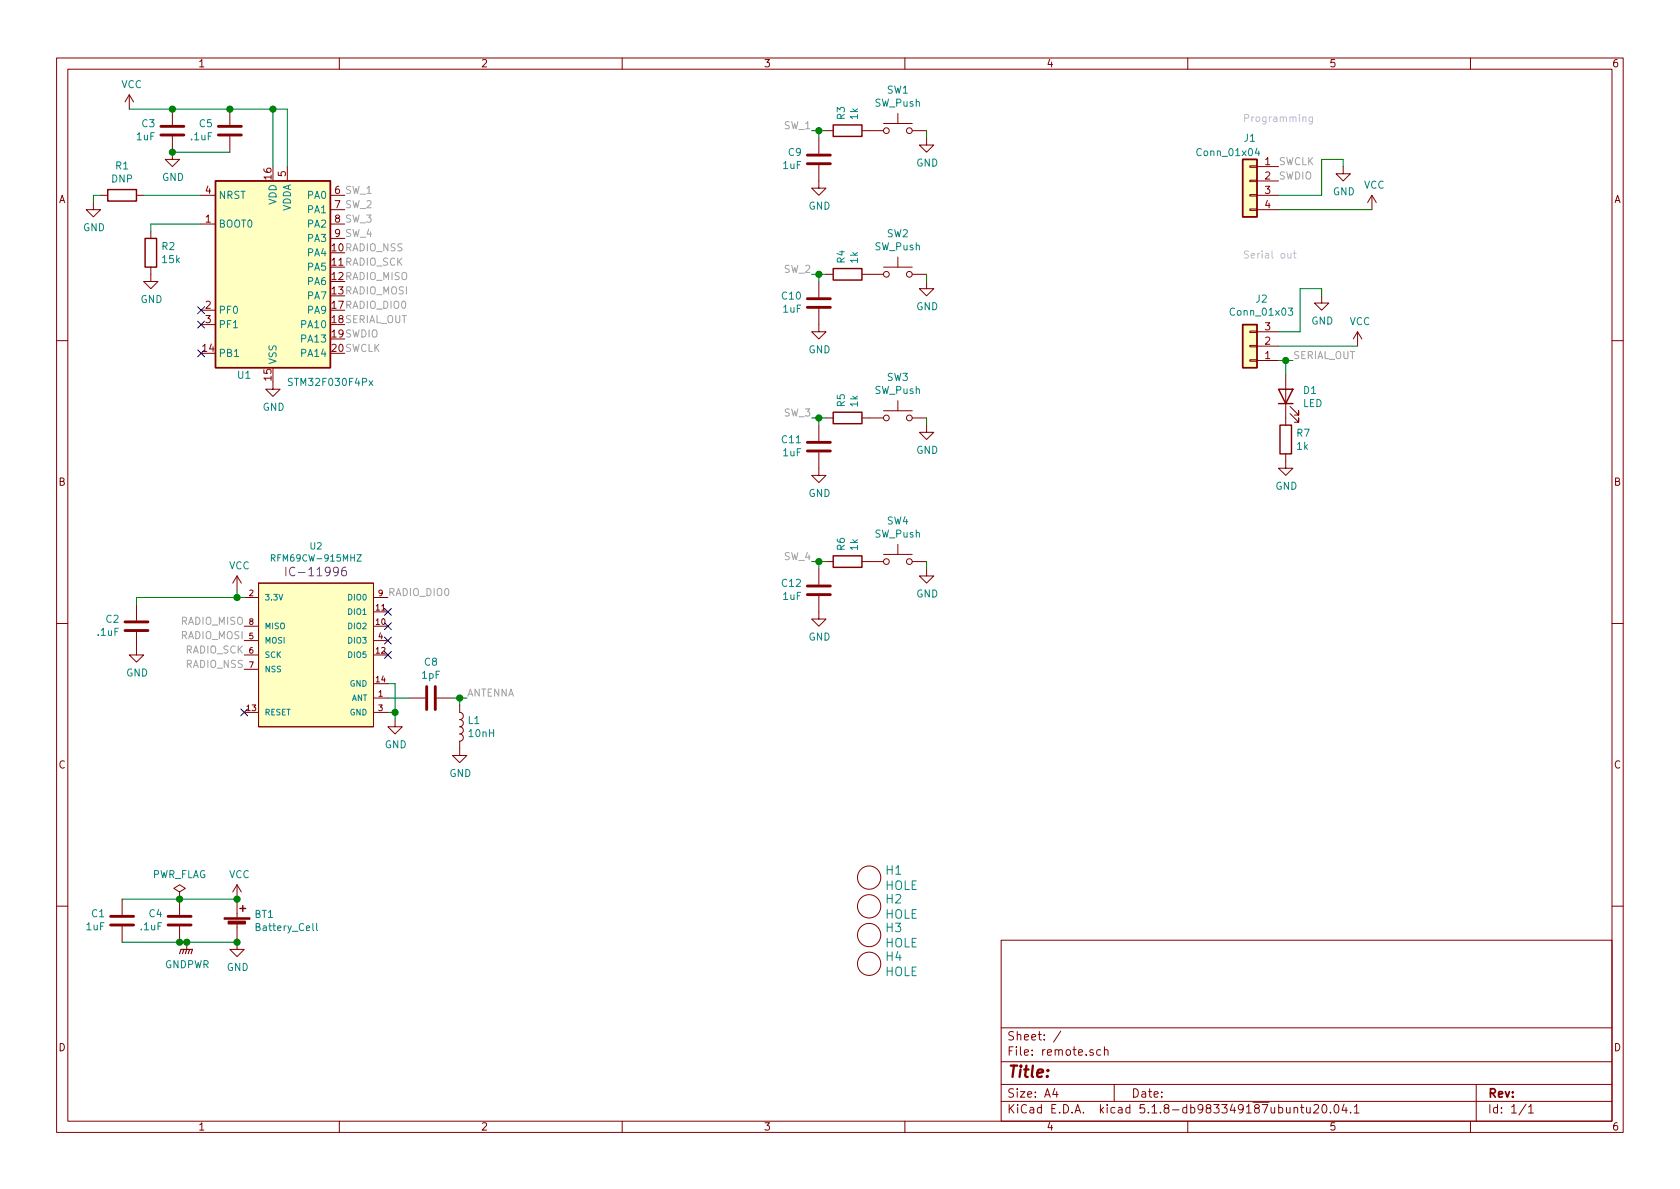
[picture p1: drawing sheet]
EESchema Schematic File Version 4
EELAYER 30 0
EELAYER END
$Descr A4 11693 8268
encoding utf-8
Sheet 1 1
Title ""
Date ""
Rev ""
Comp ""
Comment1 ""
Comment2 ""
Comment3 ""
Comment4 ""
$EndDescr
$Comp
L MCU_ST_STM32F0:STM32F030F4Px U1
U 1 1
P 1900 1850
F 0 "U1" H 1700 1100 50  0000 C CNN
F 1 "STM32F030F4Px" H 2300 1050 50  0000 C CNN
F 2 "Package_SO:TSSOP-20_4.4x6.5mm_P0.65mm" H 1500 1150 50  0001 R CNN
F 3 "http://www.st.com/st-web-ui/static/active/en/resource/technical/document/datasheet/DM00088500.pdf" H 1900 1850 50  0001 C CNN
F 4 "C89040" H 1900 1850 50  0001 C CNN "LCSC"
	1    1900 1850
	1    0    0    -1  
$EndComp
$Comp
L Device:Battery_Cell BT1
U 1 1
P 1650 6450
F 0 "BT1" H 1768 6546 50  0000 L CNN
F 1 "Battery_Cell" H 1768 6455 50  0000 L CNN
F 2 "Battery:BatteryHolder_Keystone_3034_1x20mm" V 1650 6510 50  0001 C CNN
F 3 "~" V 1650 6510 50  0001 C CNN
	1    1650 6450
	1    0    0    -1  
$EndComp
$Comp
L power:GND #PWR09
U 1 1
P 1650 6550
F 0 "#PWR09" H 1650 6300 50  0001 C CNN
F 1 "GND" H 1655 6377 50  0000 C CNN
F 2 "" H 1650 6550 50  0001 C CNN
F 3 "" H 1650 6550 50  0001 C CNN
	1    1650 6550
	1    0    0    -1  
$EndComp
Wire Wire Line
	1250 6250 1650 6250
Wire Wire Line
	1650 6550 1300 6550
Connection ~ 1650 6550
$Comp
L Switch:SW_Push SW1
U 1 1
P 6250 900
F 0 "SW1" H 6250 1185 50  0000 C CNN
F 1 "SW_Push" H 6250 1094 50  0000 C CNN
F 2 "homebrew:SW_TACTILE_5.1MM_TS-1187A-C-D-B" H 6250 1100 50  0001 C CNN
F 3 "~" H 6250 1100 50  0001 C CNN
F 4 "C318889" H 6250 900 50  0001 C CNN "LCSC"
	1    6250 900 
	1    0    0    -1  
$EndComp
$Comp
L power:VCC #PWR08
U 1 1
P 1650 6250
F 0 "#PWR08" H 1650 6100 50  0001 C CNN
F 1 "VCC" H 1667 6423 50  0000 C CNN
F 2 "" H 1650 6250 50  0001 C CNN
F 3 "" H 1650 6250 50  0001 C CNN
	1    1650 6250
	1    0    0    -1  
$EndComp
$Comp
L remote-rescue:RFM69CW-915MHZ-SparkFun-RF U2
U 1 1
P 2200 4550
F 0 "U2" H 2200 5310 45  0000 C CNN
F 1 "RFM69CW-915MHZ" H 2200 5226 45  0000 C CNN
F 2 "homebrew:RFM69CW-minimalpads" H 2200 5150 20  0001 C CNN
F 3 "" H 2200 4550 50  0001 C CNN
F 4 "IC-11996" H 2200 5131 60  0000 C CNN "Field4"
	1    2200 4550
	1    0    0    -1  
$EndComp
Text Label 1700 4350 2    50   ~ 0
RADIO_MISO
Text Label 1700 4450 2    50   ~ 0
RADIO_MOSI
Text Label 1700 4550 2    50   ~ 0
RADIO_SCK
Text Label 1700 4650 2    50   ~ 0
RADIO_NSS
$Comp
L power:VCC #PWR07
U 1 1
P 1650 4100
F 0 "#PWR07" H 1650 3950 50  0001 C CNN
F 1 "VCC" H 1667 4273 50  0000 C CNN
F 2 "" H 1650 4100 50  0001 C CNN
F 3 "" H 1650 4100 50  0001 C CNN
	1    1650 4100
	1    0    0    -1  
$EndComp
Wire Wire Line
	1650 4100 1650 4150
Wire Wire Line
	1650 4150 1700 4150
Wire Wire Line
	1650 4150 950  4150
Wire Wire Line
	950  4150 950  4200
Connection ~ 1650 4150
$Comp
L power:GND #PWR03
U 1 1
P 950 4500
F 0 "#PWR03" H 950 4250 50  0001 C CNN
F 1 "GND" H 955 4327 50  0000 C CNN
F 2 "" H 950 4500 50  0001 C CNN
F 3 "" H 950 4500 50  0001 C CNN
	1    950  4500
	1    0    0    -1  
$EndComp
NoConn ~ 1700 4950
$Comp
L power:GND #PWR012
U 1 1
P 2750 5000
F 0 "#PWR012" H 2750 4750 50  0001 C CNN
F 1 "GND" H 2755 4827 50  0000 C CNN
F 2 "" H 2750 5000 50  0001 C CNN
F 3 "" H 2750 5000 50  0001 C CNN
	1    2750 5000
	1    0    0    -1  
$EndComp
Wire Wire Line
	2750 5000 2750 4950
Wire Wire Line
	2750 4950 2700 4950
Wire Wire Line
	2750 4950 2750 4750
Wire Wire Line
	2750 4750 2700 4750
Connection ~ 2750 4950
Text Label 3250 4850 0    50   ~ 0
ANTENNA
Wire Wire Line
	2850 4850 2700 4850
Text Label 2700 4150 0    50   ~ 0
RADIO_DIO0
NoConn ~ 2700 4250
NoConn ~ 2700 4350
NoConn ~ 2700 4450
NoConn ~ 2700 4550
Text Label 2400 2350 0    50   ~ 0
SWDIO
Text Label 2400 2450 0    50   ~ 0
SWCLK
Text Label 2400 1850 0    50   ~ 0
RADIO_SCK
Text Label 2400 1750 0    50   ~ 0
RADIO_NSS
Text Label 2400 1950 0    50   ~ 0
RADIO_MISO
Text Label 2400 2050 0    50   ~ 0
RADIO_MOSI
$Comp
L power:GND #PWR015
U 1 1
P 5700 1250
F 0 "#PWR015" H 5700 1000 50  0001 C CNN
F 1 "GND" H 5705 1077 50  0000 C CNN
F 2 "" H 5700 1250 50  0001 C CNN
F 3 "" H 5700 1250 50  0001 C CNN
	1    5700 1250
	1    0    0    -1  
$EndComp
Text Label 2400 1350 0    50   ~ 0
SW_1
Text Label 2400 1450 0    50   ~ 0
SW_2
Text Label 2400 1550 0    50   ~ 0
SW_3
Text Label 2400 1650 0    50   ~ 0
SW_4
$Comp
L Device:C C5
U 1 1
P 1600 900
F 0 "C5" H 1485 854 50  0000 R CNN
F 1 ".1uF" H 1485 945 50  0000 R CNN
F 2 "Capacitor_SMD:C_0402_1005Metric" H 1638 750 50  0001 C CNN
F 3 "~" H 1600 900 50  0001 C CNN
F 4 "C1525" H 1600 900 50  0001 C CNN "LCSC"
	1    1600 900 
	1    0    0    1   
$EndComp
$Comp
L Device:C C3
U 1 1
P 1200 900
F 0 "C3" H 1085 854 50  0000 R CNN
F 1 "1uF" H 1085 945 50  0000 R CNN
F 2 "Capacitor_SMD:C_0402_1005Metric" H 1238 750 50  0001 C CNN
F 3 "~" H 1200 900 50  0001 C CNN
F 4 "C52923" H 1200 900 50  0001 C CNN "LCSC"
	1    1200 900 
	1    0    0    1   
$EndComp
$Comp
L power:VCC #PWR02
U 1 1
P 900 750
F 0 "#PWR02" H 900 600 50  0001 C CNN
F 1 "VCC" H 917 923 50  0000 C CNN
F 2 "" H 900 750 50  0001 C CNN
F 3 "" H 900 750 50  0001 C CNN
	1    900  750 
	1    0    0    -1  
$EndComp
Wire Wire Line
	900  750  1200 750 
Wire Wire Line
	1200 750  1600 750 
Connection ~ 1200 750 
Wire Wire Line
	1200 1050 1600 1050
Wire Wire Line
	2000 750  2000 1150
Wire Wire Line
	1600 750  1900 750 
Wire Wire Line
	1900 750  1900 1150
Connection ~ 1600 750 
$Comp
L Device:R R2
U 1 1
P 1050 1750
F 0 "R2" H 1120 1796 50  0000 L CNN
F 1 "15k" H 1120 1705 50  0000 L CNN
F 2 "Resistor_SMD:R_0402_1005Metric" V 980 1750 50  0001 C CNN
F 3 "~" H 1050 1750 50  0001 C CNN
F 4 "C25756" H 1050 1750 50  0001 C CNN "LCSC"
	1    1050 1750
	1    0    0    -1  
$EndComp
$Comp
L power:GND #PWR04
U 1 1
P 1050 1900
F 0 "#PWR04" H 1050 1650 50  0001 C CNN
F 1 "GND" H 1055 1727 50  0000 C CNN
F 2 "" H 1050 1900 50  0001 C CNN
F 3 "" H 1050 1900 50  0001 C CNN
	1    1050 1900
	1    0    0    -1  
$EndComp
$Comp
L power:GND #PWR010
U 1 1
P 1900 2650
F 0 "#PWR010" H 1900 2400 50  0001 C CNN
F 1 "GND" H 1905 2477 50  0000 C CNN
F 2 "" H 1900 2650 50  0001 C CNN
F 3 "" H 1900 2650 50  0001 C CNN
	1    1900 2650
	1    0    0    -1  
$EndComp
Wire Wire Line
	1400 1550 1050 1550
Wire Wire Line
	1050 1550 1050 1600
Text Label 2400 2250 0    50   ~ 0
SERIAL_OUT
NoConn ~ 1400 2150
NoConn ~ 1400 2250
$Comp
L Connector_Generic:Conn_01x04 J1
U 1 1
P 8700 1250
F 0 "J1" H 8700 1550 50  0000 C CNN
F 1 "Conn_01x04" H 8850 1450 50  0000 C CNN
F 2 "Connector_PinSocket_2.54mm:PinSocket_1x04_P2.54mm_Vertical" H 8700 1250 50  0001 C CNN
F 3 "~" H 8700 1250 50  0001 C CNN
	1    8700 1250
	-1   0    0    -1  
$EndComp
Text Label 8900 1150 0    50   ~ 0
SWCLK
Text Label 8900 1250 0    50   ~ 0
SWDIO
$Comp
L power:GND #PWR024
U 1 1
P 9200 2050
F 0 "#PWR024" H 9200 1800 50  0001 C CNN
F 1 "GND" H 9205 1877 50  0000 C CNN
F 2 "" H 9200 2050 50  0001 C CNN
F 3 "" H 9200 2050 50  0001 C CNN
	1    9200 2050
	1    0    0    -1  
$EndComp
$Comp
L power:VCC #PWR026
U 1 1
P 9450 2400
F 0 "#PWR026" H 9450 2250 50  0001 C CNN
F 1 "VCC" H 9467 2573 50  0000 C CNN
F 2 "" H 9450 2400 50  0001 C CNN
F 3 "" H 9450 2400 50  0001 C CNN
	1    9450 2400
	1    0    0    -1  
$EndComp
Wire Wire Line
	9450 2400 8900 2400
Text Label 9000 2500 0    50   ~ 0
SERIAL_OUT
Text Notes 8650 850  0    50   ~ 0
Programming
Text Notes 8650 1800 0    50   ~ 0
Serial out
$Comp
L Device:C C4
U 1 1
P 1250 6400
F 0 "C4" H 1135 6354 50  0000 R CNN
F 1 ".1uF" H 1135 6445 50  0000 R CNN
F 2 "Capacitor_SMD:C_0402_1005Metric" H 1288 6250 50  0001 C CNN
F 3 "~" H 1250 6400 50  0001 C CNN
F 4 "C1525" H 1250 6400 50  0001 C CNN "LCSC"
	1    1250 6400
	1    0    0    1   
$EndComp
$Comp
L Device:C C2
U 1 1
P 950 4350
F 0 "C2" H 835 4304 50  0000 R CNN
F 1 ".1uF" H 835 4395 50  0000 R CNN
F 2 "Capacitor_SMD:C_0402_1005Metric" H 988 4200 50  0001 C CNN
F 3 "~" H 950 4350 50  0001 C CNN
F 4 "C1525" H 950 4350 50  0001 C CNN "LCSC"
	1    950  4350
	1    0    0    1   
$EndComp
$Comp
L Device:C C9
U 1 1
P 5700 1100
F 0 "C9" H 5585 1054 50  0000 R CNN
F 1 "1uF" H 5585 1145 50  0000 R CNN
F 2 "Capacitor_SMD:C_0402_1005Metric" H 5738 950 50  0001 C CNN
F 3 "~" H 5700 1100 50  0001 C CNN
F 4 "C52923" H 5700 1100 50  0001 C CNN "LCSC"
	1    5700 1100
	1    0    0    1   
$EndComp
$Comp
L power:VCC #PWR027
U 1 1
P 9550 1450
F 0 "#PWR027" H 9550 1300 50  0001 C CNN
F 1 "VCC" H 9567 1623 50  0000 C CNN
F 2 "" H 9550 1450 50  0001 C CNN
F 3 "" H 9550 1450 50  0001 C CNN
	1    9550 1450
	1    0    0    -1  
$EndComp
Wire Wire Line
	9550 1450 8900 1450
$Comp
L power:GND #PWR025
U 1 1
P 9350 1150
F 0 "#PWR025" H 9350 900 50  0001 C CNN
F 1 "GND" H 9355 977 50  0000 C CNN
F 2 "" H 9350 1150 50  0001 C CNN
F 3 "" H 9350 1150 50  0001 C CNN
	1    9350 1150
	1    0    0    -1  
$EndComp
Wire Wire Line
	9350 1150 9350 1100
Wire Wire Line
	9200 1100 9200 1350
Wire Wire Line
	9200 1350 8900 1350
Wire Wire Line
	9200 1100 9350 1100
Text Label 2400 2150 0    50   ~ 0
RADIO_DIO0
$Comp
L Device:C C8
U 1 1
P 3000 4850
F 0 "C8" V 2748 4850 50  0000 C CNN
F 1 "1pF" V 2839 4850 50  0000 C CNN
F 2 "Capacitor_SMD:C_0402_1005Metric" H 3038 4700 50  0001 C CNN
F 3 "~" H 3000 4850 50  0001 C CNN
F 4 "C1550" V 3000 4850 50  0001 C CNN "LCSC"
	1    3000 4850
	0    1    1    0   
$EndComp
$Comp
L Device:L L1
U 1 1
P 3200 5050
F 0 "L1" H 3253 5096 50  0000 L CNN
F 1 "10nH" H 3253 5005 50  0000 L CNN
F 2 "Inductor_SMD:L_0402_1005Metric" H 3200 5050 50  0001 C CNN
F 3 "~" H 3200 5050 50  0001 C CNN
F 4 "C27147" H 3200 5050 50  0001 C CNN "LCSC"
	1    3200 5050
	1    0    0    -1  
$EndComp
Wire Wire Line
	3150 4850 3200 4850
Wire Wire Line
	3200 4900 3200 4850
Connection ~ 3200 4850
Wire Wire Line
	3200 4850 3250 4850
$Comp
L power:GND #PWR014
U 1 1
P 3200 5200
F 0 "#PWR014" H 3200 4950 50  0001 C CNN
F 1 "GND" H 3205 5027 50  0000 C CNN
F 2 "" H 3200 5200 50  0001 C CNN
F 3 "" H 3200 5200 50  0001 C CNN
	1    3200 5200
	1    0    0    -1  
$EndComp
$Comp
L power:PWR_FLAG #FLG01
U 1 1
P 1250 6250
F 0 "#FLG01" H 1250 6325 50  0001 C CNN
F 1 "PWR_FLAG" H 1250 6423 50  0000 C CNN
F 2 "" H 1250 6250 50  0001 C CNN
F 3 "~" H 1250 6250 50  0001 C CNN
	1    1250 6250
	1    0    0    -1  
$EndComp
Connection ~ 1250 6250
$Comp
L power:GNDPWR #PWR06
U 1 1
P 1300 6550
F 0 "#PWR06" H 1300 6350 50  0001 C CNN
F 1 "GNDPWR" H 1304 6396 50  0000 C CNN
F 2 "" H 1300 6500 50  0001 C CNN
F 3 "" H 1300 6500 50  0001 C CNN
	1    1300 6550
	1    0    0    -1  
$EndComp
Connection ~ 1300 6550
Wire Wire Line
	1300 6550 1250 6550
$Comp
L Device:LED D1
U 1 1
P 8950 2750
F 0 "D1" V 8989 2633 50  0000 R CNN
F 1 "LED" V 8898 2633 50  0000 R CNN
F 2 "LED_SMD:LED_0603_1608Metric" H 8950 2750 50  0001 C CNN
F 3 "~" H 8950 2750 50  0001 C CNN
F 4 "C2286" V 8950 2750 50  0001 C CNN "LCSC"
	1    8950 2750
	0    -1   -1   0   
$EndComp
$Comp
L Device:R R7
U 1 1
P 8950 3050
F 0 "R7" H 9020 3096 50  0000 L CNN
F 1 "1k" H 9020 3005 50  0000 L CNN
F 2 "Resistor_SMD:R_0402_1005Metric" V 8880 3050 50  0001 C CNN
F 3 "~" H 8950 3050 50  0001 C CNN
F 4 "C11702" H 8950 3050 50  0001 C CNN "LCSC"
	1    8950 3050
	1    0    0    -1  
$EndComp
$Comp
L power:GND #PWR023
U 1 1
P 8950 3200
F 0 "#PWR023" H 8950 2950 50  0001 C CNN
F 1 "GND" H 8955 3027 50  0000 C CNN
F 2 "" H 8950 3200 50  0001 C CNN
F 3 "" H 8950 3200 50  0001 C CNN
	1    8950 3200
	1    0    0    -1  
$EndComp
Wire Wire Line
	8950 2600 8950 2500
Wire Wire Line
	8950 2500 8900 2500
Wire Wire Line
	8950 2500 9000 2500
Connection ~ 8950 2500
$Comp
L remote-rescue:HOLE-Homebrew H1
U 1 1
P 6050 6100
F 0 "H1" H 6159 6153 60  0000 L CNN
F 1 "HOLE" H 6159 6047 60  0000 L CNN
F 2 "MountingHole:MountingHole_3.2mm_M3" H 6050 6100 60  0001 C CNN
F 3 "" H 6050 6100 60  0001 C CNN
	1    6050 6100
	1    0    0    -1  
$EndComp
$Comp
L remote-rescue:HOLE-Homebrew H2
U 1 1
P 6050 6300
F 0 "H2" H 6159 6353 60  0000 L CNN
F 1 "HOLE" H 6159 6247 60  0000 L CNN
F 2 "MountingHole:MountingHole_3.2mm_M3" H 6050 6300 60  0001 C CNN
F 3 "" H 6050 6300 60  0001 C CNN
	1    6050 6300
	1    0    0    -1  
$EndComp
$Comp
L remote-rescue:HOLE-Homebrew H3
U 1 1
P 6050 6500
F 0 "H3" H 6159 6553 60  0000 L CNN
F 1 "HOLE" H 6159 6447 60  0000 L CNN
F 2 "MountingHole:MountingHole_3.2mm_M3" H 6050 6500 60  0001 C CNN
F 3 "" H 6050 6500 60  0001 C CNN
	1    6050 6500
	1    0    0    -1  
$EndComp
$Comp
L remote-rescue:HOLE-Homebrew H4
U 1 1
P 6050 6700
F 0 "H4" H 6159 6753 60  0000 L CNN
F 1 "HOLE" H 6159 6647 60  0000 L CNN
F 2 "MountingHole:MountingHole_3.2mm_M3" H 6050 6700 60  0001 C CNN
F 3 "" H 6050 6700 60  0001 C CNN
	1    6050 6700
	1    0    0    -1  
$EndComp
$Comp
L power:GND #PWR05
U 1 1
P 1200 1050
F 0 "#PWR05" H 1200 800 50  0001 C CNN
F 1 "GND" H 1205 877 50  0000 C CNN
F 2 "" H 1200 1050 50  0001 C CNN
F 3 "" H 1200 1050 50  0001 C CNN
	1    1200 1050
	1    0    0    -1  
$EndComp
Connection ~ 1200 1050
Wire Wire Line
	850  6250 1250 6250
Wire Wire Line
	1250 6550 850  6550
Connection ~ 1250 6550
Connection ~ 1650 6250
$Comp
L Device:C C1
U 1 1
P 850 6400
F 0 "C1" H 735 6354 50  0000 R CNN
F 1 "1uF" H 735 6445 50  0000 R CNN
F 2 "Capacitor_SMD:C_0402_1005Metric" H 888 6250 50  0001 C CNN
F 3 "~" H 850 6400 50  0001 C CNN
F 4 "C52923" H 850 6400 50  0001 C CNN "LCSC"
	1    850  6400
	1    0    0    1   
$EndComp
Text Label 5650 900  2    50   ~ 0
SW_1
$Comp
L Device:R R1
U 1 1
P 850 1350
F 0 "R1" V 643 1350 50  0000 C CNN
F 1 "DNP" V 734 1350 50  0000 C CNN
F 2 "Resistor_SMD:R_0805_2012Metric_Pad1.20x1.40mm_HandSolder" V 780 1350 50  0001 C CNN
F 3 "~" H 850 1350 50  0001 C CNN
	1    850  1350
	0    1    1    0   
$EndComp
Wire Wire Line
	1400 1350 1000 1350
$Comp
L power:GND #PWR01
U 1 1
P 650 1400
F 0 "#PWR01" H 650 1150 50  0001 C CNN
F 1 "GND" H 655 1227 50  0000 C CNN
F 2 "" H 650 1400 50  0001 C CNN
F 3 "" H 650 1400 50  0001 C CNN
	1    650  1400
	1    0    0    -1  
$EndComp
Wire Wire Line
	650  1400 650  1350
Wire Wire Line
	650  1350 700  1350
NoConn ~ 1400 2450
$Comp
L power:GND #PWR019
U 1 1
P 6450 950
F 0 "#PWR019" H 6450 700 50  0001 C CNN
F 1 "GND" H 6455 777 50  0000 C CNN
F 2 "" H 6450 950 50  0001 C CNN
F 3 "" H 6450 950 50  0001 C CNN
	1    6450 950 
	1    0    0    -1  
$EndComp
Wire Wire Line
	6450 900  6450 950 
$Comp
L Device:R R3
U 1 1
P 5900 900
F 0 "R3" H 5970 946 50  0000 L CNN
F 1 "1k" H 5970 855 50  0000 L CNN
F 2 "Resistor_SMD:R_0402_1005Metric" V 5830 900 50  0001 C CNN
F 3 "~" H 5900 900 50  0001 C CNN
F 4 "C11702" H 5900 900 50  0001 C CNN "LCSC"
	1    5900 900 
	0    -1   -1   0   
$EndComp
Wire Wire Line
	5650 900  5700 900 
Wire Wire Line
	5700 950  5700 900 
Connection ~ 5700 900 
Wire Wire Line
	5700 900  5750 900 
$Comp
L Switch:SW_Push SW2
U 1 1
P 6250 1900
F 0 "SW2" H 6250 2185 50  0000 C CNN
F 1 "SW_Push" H 6250 2094 50  0000 C CNN
F 2 "homebrew:SW_TACTILE_5.1MM_TS-1187A-C-D-B" H 6250 2100 50  0001 C CNN
F 3 "~" H 6250 2100 50  0001 C CNN
F 4 "C318889" H 6250 1900 50  0001 C CNN "LCSC"
	1    6250 1900
	1    0    0    -1  
$EndComp
$Comp
L power:GND #PWR016
U 1 1
P 5700 2250
F 0 "#PWR016" H 5700 2000 50  0001 C CNN
F 1 "GND" H 5705 2077 50  0000 C CNN
F 2 "" H 5700 2250 50  0001 C CNN
F 3 "" H 5700 2250 50  0001 C CNN
	1    5700 2250
	1    0    0    -1  
$EndComp
$Comp
L Device:C C10
U 1 1
P 5700 2100
F 0 "C10" H 5585 2054 50  0000 R CNN
F 1 "1uF" H 5585 2145 50  0000 R CNN
F 2 "Capacitor_SMD:C_0402_1005Metric" H 5738 1950 50  0001 C CNN
F 3 "~" H 5700 2100 50  0001 C CNN
F 4 "C52923" H 5700 2100 50  0001 C CNN "LCSC"
	1    5700 2100
	1    0    0    1   
$EndComp
Text Label 5650 1900 2    50   ~ 0
SW_2
$Comp
L power:GND #PWR020
U 1 1
P 6450 1950
F 0 "#PWR020" H 6450 1700 50  0001 C CNN
F 1 "GND" H 6455 1777 50  0000 C CNN
F 2 "" H 6450 1950 50  0001 C CNN
F 3 "" H 6450 1950 50  0001 C CNN
	1    6450 1950
	1    0    0    -1  
$EndComp
Wire Wire Line
	6450 1900 6450 1950
$Comp
L Device:R R4
U 1 1
P 5900 1900
F 0 "R4" H 5970 1946 50  0000 L CNN
F 1 "1k" H 5970 1855 50  0000 L CNN
F 2 "Resistor_SMD:R_0402_1005Metric" V 5830 1900 50  0001 C CNN
F 3 "~" H 5900 1900 50  0001 C CNN
F 4 "C11702" H 5900 1900 50  0001 C CNN "LCSC"
	1    5900 1900
	0    -1   -1   0   
$EndComp
Wire Wire Line
	5650 1900 5700 1900
Wire Wire Line
	5700 1950 5700 1900
Connection ~ 5700 1900
Wire Wire Line
	5700 1900 5750 1900
$Comp
L Switch:SW_Push SW3
U 1 1
P 6250 2900
F 0 "SW3" H 6250 3185 50  0000 C CNN
F 1 "SW_Push" H 6250 3094 50  0000 C CNN
F 2 "homebrew:SW_TACTILE_5.1MM_TS-1187A-C-D-B" H 6250 3100 50  0001 C CNN
F 3 "~" H 6250 3100 50  0001 C CNN
F 4 "C318889" H 6250 2900 50  0001 C CNN "LCSC"
	1    6250 2900
	1    0    0    -1  
$EndComp
$Comp
L power:GND #PWR017
U 1 1
P 5700 3250
F 0 "#PWR017" H 5700 3000 50  0001 C CNN
F 1 "GND" H 5705 3077 50  0000 C CNN
F 2 "" H 5700 3250 50  0001 C CNN
F 3 "" H 5700 3250 50  0001 C CNN
	1    5700 3250
	1    0    0    -1  
$EndComp
$Comp
L Device:C C11
U 1 1
P 5700 3100
F 0 "C11" H 5585 3054 50  0000 R CNN
F 1 "1uF" H 5585 3145 50  0000 R CNN
F 2 "Capacitor_SMD:C_0402_1005Metric" H 5738 2950 50  0001 C CNN
F 3 "~" H 5700 3100 50  0001 C CNN
F 4 "C52923" H 5700 3100 50  0001 C CNN "LCSC"
	1    5700 3100
	1    0    0    1   
$EndComp
Text Label 5650 2900 2    50   ~ 0
SW_3
$Comp
L power:GND #PWR021
U 1 1
P 6450 2950
F 0 "#PWR021" H 6450 2700 50  0001 C CNN
F 1 "GND" H 6455 2777 50  0000 C CNN
F 2 "" H 6450 2950 50  0001 C CNN
F 3 "" H 6450 2950 50  0001 C CNN
	1    6450 2950
	1    0    0    -1  
$EndComp
Wire Wire Line
	6450 2900 6450 2950
$Comp
L Device:R R5
U 1 1
P 5900 2900
F 0 "R5" H 5970 2946 50  0000 L CNN
F 1 "1k" H 5970 2855 50  0000 L CNN
F 2 "Resistor_SMD:R_0402_1005Metric" V 5830 2900 50  0001 C CNN
F 3 "~" H 5900 2900 50  0001 C CNN
F 4 "C11702" H 5900 2900 50  0001 C CNN "LCSC"
	1    5900 2900
	0    -1   -1   0   
$EndComp
Wire Wire Line
	5650 2900 5700 2900
Wire Wire Line
	5700 2950 5700 2900
Connection ~ 5700 2900
Wire Wire Line
	5700 2900 5750 2900
$Comp
L Switch:SW_Push SW4
U 1 1
P 6250 3900
F 0 "SW4" H 6250 4185 50  0000 C CNN
F 1 "SW_Push" H 6250 4094 50  0000 C CNN
F 2 "homebrew:SW_TACTILE_5.1MM_TS-1187A-C-D-B" H 6250 4100 50  0001 C CNN
F 3 "~" H 6250 4100 50  0001 C CNN
F 4 "C318889" H 6250 3900 50  0001 C CNN "LCSC"
	1    6250 3900
	1    0    0    -1  
$EndComp
$Comp
L power:GND #PWR018
U 1 1
P 5700 4250
F 0 "#PWR018" H 5700 4000 50  0001 C CNN
F 1 "GND" H 5705 4077 50  0000 C CNN
F 2 "" H 5700 4250 50  0001 C CNN
F 3 "" H 5700 4250 50  0001 C CNN
	1    5700 4250
	1    0    0    -1  
$EndComp
$Comp
L Device:C C12
U 1 1
P 5700 4100
F 0 "C12" H 5585 4054 50  0000 R CNN
F 1 "1uF" H 5585 4145 50  0000 R CNN
F 2 "Capacitor_SMD:C_0402_1005Metric" H 5738 3950 50  0001 C CNN
F 3 "~" H 5700 4100 50  0001 C CNN
F 4 "C52923" H 5700 4100 50  0001 C CNN "LCSC"
	1    5700 4100
	1    0    0    1   
$EndComp
Text Label 5650 3900 2    50   ~ 0
SW_4
$Comp
L power:GND #PWR022
U 1 1
P 6450 3950
F 0 "#PWR022" H 6450 3700 50  0001 C CNN
F 1 "GND" H 6455 3777 50  0000 C CNN
F 2 "" H 6450 3950 50  0001 C CNN
F 3 "" H 6450 3950 50  0001 C CNN
	1    6450 3950
	1    0    0    -1  
$EndComp
Wire Wire Line
	6450 3900 6450 3950
$Comp
L Device:R R6
U 1 1
P 5900 3900
F 0 "R6" H 5970 3946 50  0000 L CNN
F 1 "1k" H 5970 3855 50  0000 L CNN
F 2 "Resistor_SMD:R_0402_1005Metric" V 5830 3900 50  0001 C CNN
F 3 "~" H 5900 3900 50  0001 C CNN
F 4 "C11702" H 5900 3900 50  0001 C CNN "LCSC"
	1    5900 3900
	0    -1   -1   0   
$EndComp
Wire Wire Line
	5650 3900 5700 3900
Wire Wire Line
	5700 3950 5700 3900
Connection ~ 5700 3900
Wire Wire Line
	5700 3900 5750 3900
$Comp
L Connector_Generic:Conn_01x03 J2
U 1 1
P 8700 2400
F 0 "J2" H 8618 2075 50  0000 C CNN
F 1 "Conn_01x03" H 8618 2166 50  0000 C CNN
F 2 "Connector_PinSocket_2.54mm:PinSocket_1x03_P2.54mm_Vertical" H 8700 2400 50  0001 C CNN
F 3 "~" H 8700 2400 50  0001 C CNN
	1    8700 2400
	-1   0    0    1   
$EndComp
Wire Wire Line
	9200 2050 9200 2000
Wire Wire Line
	9200 2000 9050 2000
Wire Wire Line
	9050 2000 9050 2300
Wire Wire Line
	9050 2300 8900 2300
Wire Wire Line
	2000 750  1900 750 
Connection ~ 1900 750 
$EndSCHEMATC
